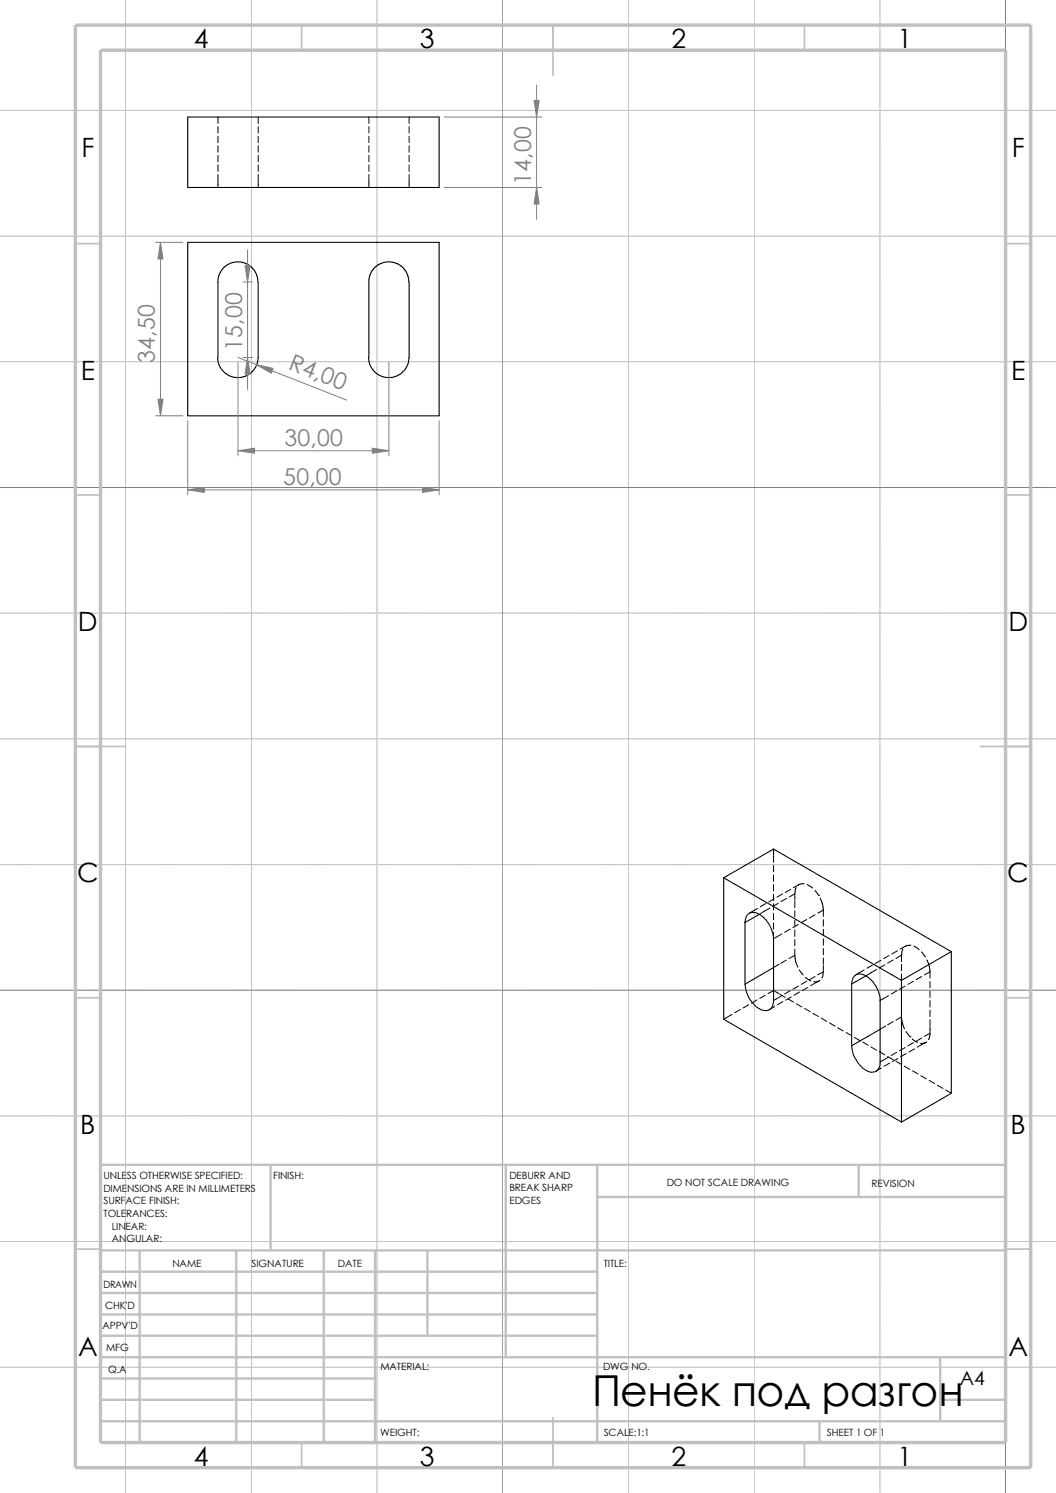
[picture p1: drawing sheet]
<svg xmlns="http://www.w3.org/2000/svg" width="210mm" height="297mm" viewBox="0 0 210 297" stroke-linecap="round" stroke-linejoin="round" font-family="sans-serif">
<g fill="none" stroke="#e6e6db" stroke-width=".2">
<path d="M25 0v297M50 0v297M75 0v297M100 0v297M125 0v297M150 0v297M175 0v297M200 0v297M0 22h210M0 47h210M0 72h210M0 97h210"/>
<path d="M0 122h210M0 147h210M0 172h210M0 197h210M0 222h210M0 247h210M0 272h210"/>
</g>
<g fill="none" stroke="#c0c0c0" stroke-width=".2">
<path d="M25 0v297M50 0v297M75 0v297M125 0v297M150 0v297M175 0v297M0 22h210M0 47h210M0 72h210M0 122h210M0 147h210M0 172h210"/>
<path d="M0 222h210M0 247h210M0 272h210"/>
</g>
<g fill="none" stroke="#808080" stroke-width=".2">
<path d="M100 0v297M106.7 16.9v26.7M200 0v297M88.3 23.3h19.4M88.3 37.3h19.4M30.9 48.2h5.5M31.9 48.2v34.5M48.3 56.1h1.9M49.2 49.7v27.8M47.3 71.1l21.6 8.5M47.3 72.1v18.6M48.3 71.1h1.9"/>
<path d="M77.3 72.1v18.6M0 97h210M30.9 82.7h5.5M37.3 83.7v14.8M37.3 97.5h50M47.3 89.7h30M87.3 83.7v14.8M0 197h210"/>
</g>
<g fill="none" stroke="#c0c0c0" stroke-width=".34">
<path d="M60 5v5M110 5v10M160 5v5M15 48.5h5M200 48.5h5M15 98.5h5M200 98.5h5M15 148.5h10M195 148.5h10M15 198.5h5M200 198.5h5M15 248.5h5"/>
<path d="M200 248.5h5M60 287v5M110 282v10M160 287v5"/>
</g>
<g fill="none" stroke="#c0c0c0" stroke-width=".47">
<path d="M53.8 231.7v17.1M100.6 231.7v38.3M118.8 231.7v55.3M118.8 238.1h81.2M170.8 231.7v6.4M200 231.7h-180v55.3M20 248.8h180M20 253h98.8M20 257.2h98.8M27.8 248.8v38.2M47 248.8v38.2M64.4 248.8v38.2"/>
<path d="M74.6 248.8v38.2M85 248.8v16.9M20 270h180M20 274.2h54.6M20 278.5h54.6M20 261.5h98.8M20 265.7h98.8M187 278.5h13M187 270v12.7M20 282.7h180M163 282.7v4.3"/>
</g>
<path d="M15 5h190v287h-190zM20 10h180v277h-180z" fill="none" stroke="#c0c0c0" stroke-width=".68" stroke-linecap="butt"/>
<g fill="none" stroke="#000" stroke-width=".2">
<path d="M43.3 23.3v1.3M43.3 25.2v1.3M43.3 27.1v1.3M43.3 29v1.3M43.3 30.9v1.3M43.3 32.8v1.3M43.3 34.7v2.6M51.4 23.3v1.3M51.4 25.2v1.3M51.4 27.1v1.3M51.4 29v1.3M51.4 30.9v1.3"/>
<path d="M51.4 32.8v1.3M51.4 34.7v2.6M73.4 23.3v1.3M73.4 25.2v1.3M73.4 27.1v1.3M73.4 29v1.3M73.4 30.9v1.3M73.4 32.8v1.3M73.4 34.7v2.6M81.4 23.3v1.3M81.4 25.2v1.3M81.4 27.1v1.3"/>
<path d="M81.4 29v1.3M81.4 30.9v1.3M81.4 32.8v1.3M81.4 34.7v2.6M152.3 179.7l-1.1 .7M153.8 168.9v1.3M153.8 170.3v1.2M153.8 172.2v1.2M153.8 174.1v1.2M153.8 176v1.2M153.8 177.9v1.3M153.8 179.8v1.3"/>
<path d="M154 178.8l-1.1 .7M154.8 179.7l-1.1 .6M155.6 177.8l-1.1 .7M156.4 178.7l-1.1 .7M157.3 176.9l-1.1 .6M158.1 177.8v1.3M158.1 179.3v1.3M158.1 177.8l-1.1 .6M158.3 176.6l-.2 1.2M158.9 176l-1.1 .6M159.9 175.8l-1.2 .3M160.5 176l1.1 .7"/>
<path d="M162.1 177.1l.7 1M162.8 178.1h.1M163.1 178.7l.5 1.3 .1 1.1M148.9 199.9l-1.1 .6M150.5 198.9l-1.1 .7M150.7 180.7l-1.7 1M152.2 198l-1.1 .6M152.7 197.7l1.1-.7 1.1 .7M153.1 180.6l-2.1 1.3M153.8 181.7v1.3M153.8 183.6v1.3M153.8 185.5v1.3"/>
<path d="M154.9 191.9l-1.1 .6M155.1 197.8l1.1 .6M155.5 185.8l-1.7 .9M155.5 198.1l-1.7 .9M155.7 199.3l-1.1 .6M156.4 191l-1.1 .6M156.7 198.7l1.1 .6M157.1 184.8l-1.1 .7M157.1 197.1l-1.1 .6M157.4 198.3l-1.1 .7M158.1 181.2v1.3M158.1 183.1v1.3"/>
<path d="M158.1 185v1.3M158.1 186.9v1.3M158.1 188.8v1.3M158.1 190.1l.1 1.1 .5 1.2M158.1 190.1l-1.2 .6M158.4 199.7l1.1 .6M158.8 183.9l-1.1 .6M158.8 196.2l-1.1 .6M159 193l.7 1M159 197.4l-1.1 .6M160.1 194.4l1.1 .7M160.4 182.9l-1.1 .7"/>
<path d="M160.4 195.2l-1.1 .6M160.7 196.4l-1.1 .7M162.1 182l-1.1 .6M162.1 194.3l-1.1 .6M162.9 195.2l-1.7 .9M163 195v.1M163 195.1l-.4 .2h-.8M163.7 181.1l-1.1 .6M163.7 181.1v1.2M163.7 183v1.2M163.7 184.9v1.2M163.7 186.8v1.2"/>
<path d="M163.7 188.7v1.2M163.7 190.6v1.3M163.7 192.1v1.2M163.7 193.3l-1.1 .6M163.7 193.3l-.1 1-.2 .2M171.9 193l-1.7 .9M173.5 192l-1.1 .6M174.3 192.9l-2.1 1.2M175.2 191.1l-1.1 .6M176 191.9l-1.1 .7M176.7 198.1l-1.7 .9M176.8 190.1l-1.1 .6"/>
<path d="M177.6 191l-1.1 .6M178.4 197.1l-1.2 .6M178.5 189.1l-1.1 .7M179.3 190v1.3M179.3 191.9v1.2M179.3 193.8v1.2M179.3 190l-1.1 .7M179.5 188.8l-.2 1.2M180 196.2l-1.1 .6M180.1 188.2l-1.1 .6M181.1 188l-.6 .1-.5 .2M181.7 195.2l-1.1 .6"/>
<path d="M181.8 188.2l1 .7M183.3 189.4l.7 1M183.3 194.3l-1.1 .6M184.3 191l.7 2v1.6M185 193.3l-1.1 .6M185 195.2v1.3M185 197.1v1.3M185 199.1v1.2M145.6 201.8l-1.7 .9M147.2 200.8l-1.1 .7M154.1 200.2l-1.1 .7M160 200.6l1.1 .7"/>
<path d="M161.7 201.6l1.1 .6M163.3 202.5l1.1 .7M165 203.5l1.1 .6M166.6 204.5l1.1 .6M168.3 205.4l1.1 .6M169.9 206.4l1.1 .6M171.6 207.3l1.1 .6M173.2 208.3l1.1 .6M174.9 209.2l1.1 .6M175.3 212.5l-1.1 .6M176.1 204.1l-1.1 .7M176.5 210.2l1.1 .6"/>
<path d="M176.7 210.3l-1.7 .9M176.9 211.5l-1.1 .6M177.6 203.2l-1.1 .7M178.2 202.9l1.1-.6 .2 1.2 .4 1.2M178.2 211.1l1.1 .7M178.4 209.3l-1.2 .7M178.6 210.6l-1.1 .6M179.8 212.1l1.1 .6M180 208.4l-1.1 .6M180.2 205.2l.8 1M180.2 209.6l-1.1 .6M181 206.2h.1"/>
<path d="M181.4 206.7l1.1 .6M181.5 213l1.1 .7M181.7 207.4l-1.1 .7M181.9 208.7l-1.1 .6M183.1 214l1.1 .6M183.3 206.5l-1.1 .6M184.1 207.4l-1.7 .9M184.3 207.3l-.3 .2-.9 .1M184.8 214.9l1.1 .7M185 201v1.2M185 202.9v1.2M185 204.3v1.6l-.3 .9"/>
<path d="M185 205.6l-1.1 .6M186.4 215.9l1.1 .6M188.1 216.8l1.1 .7"/>
</g>
<g fill="none" stroke="#000" stroke-width=".21">
<path d="M37.3 23.3h50v14h-50zM37.3 48.2h50v34.5h-50zM51.3 56.1l-.2-1.2-.6-1.2-.8-.9-1.3-.6-1.1-.1-1.4 .2-.9 .5-1.1 1.2-.6 1.5v15.6M51.4 56.1v15l-.2 1-.4 1-1 1.2-1.1 .6-1.4 .2-1-.1-1-.4-1.1-1-.7-1.1-.2-1.4M73.3 71.1l.2 1.4 1 1.5 1.4 .9 .9 .2 1.5-.1 1.5-.7 1-1.2 .4-1 .2-1-.1-15.6-.3-1-.7-1-.9-.8-1-.5-1.6-.1-1.6 .6-1.1 1-.6 1.2-.1 .6v15.6M143.9 174.6v28.2l35.4 20.4M143.9 174.6l35.4 20.4M143.9 174.6l9.9-5.7 35.4 20.4M148.2 183.5v12.3M148.2 183.5a1.68 1.68 0 0 1 2.2-1.9 6.1 6.1 0 0 1 3.4 5.2v12.3a1.73 1.73 0 0 1-.8 1.8 1.73 1.73 0 0 1-2-.2 6.1 6.1 0 0 1-2.8-4.9M151 181.9l-2.8 1.6M153.8 192.5l-5.6 3.3"/>
<path d="M169.4 195.7v12.3M169.4 195.7a1.74 1.74 0 0 1 .8-1.7 1.74 1.74 0 0 1 2 .1 6.1 6.1 0 0 1 2.8 5v12.2a1.73 1.73 0 0 1-.8 1.8 1.73 1.73 0 0 1-2-.2 6.6 6.6 0 0 1-2.8-4.9M172.2 194.1l-2.8 1.6M179.3 195v28.2M189.2 189.3l-9.9 5.7M189.2 189.3v28.2l-9.9 5.7M175 204.8l-5.6 3.2"/>
</g>
<g fill="#808080" stroke="#808080" stroke-width=".2">
<path d="M106.2 20h1l-.5 3.3z"/>
<path d="M106.7 37.3l.5 3.3h-1z"/>
<path d="M47.3 89.7l3.3-.5v1z"/>
<path d="M51.1 72.6l3.2 .7-.3 1z"/>
<path d="M74 89.2l3.3 .5-3.3 .5z"/>
<path d="M31.9 48.2l.5 3.3h-1z"/>
<path d="M37.3 97.5l3.3-.6v1.1z"/>
<path d="M31.4 79.4h1l-.5 3.3z"/>
<path d="M84 96.9l3.3 .6-3.3 .5z"/>
<path d="M48.7 52.8h1l-.5 3.3z"/>
<path d="M49.2 71.1l.5 3.3h-1z"/>
</g>
<text font-size="8.5" x="117.8" y="279.7">Пенёк под разгон</text>
<g font-size="5.3">
<text x="38.5" y="9.6">4</text>
<text x="83.5" y="9.6">3</text>
<text x="133.5" y="9.6">2</text>
<text x="178.5" y="9.6">1</text>
<text x="16.2" y="31.3">F</text>
<text x="201.2" y="31.3">F</text>
<text x="16" y="75.6">E</text>
<text x="201.1" y="75.6">E</text>
<text x="15.5" y="125.6">D</text>
<text x="200.6" y="125.6">D</text>
<text x="15.3" y="175.6">C</text>
<text x="200.3" y="175.6">C</text>
<text x="16" y="225.6">B</text>
<text x="201" y="225.6">B</text>
<text x="15.5" y="269.8">A</text>
<text x="200.5" y="269.8">A</text>
<text x="38.5" y="291.6">4</text>
<text x="83.5" y="291.6">3</text>
<text x="133.5" y="291.6">2</text>
<text x="178.5" y="291.6">1</text>
</g>
<g font-size="4.6" fill="#808080">
<text x="105.6" y="36.8" transform="rotate(-90 105.6 36.8)">14,00</text>
<text x="48.1" y="69.8" transform="rotate(-90 48.1 69.8)">15,00</text>
<text x="30.8" y="72.1" transform="rotate(-90 30.8 72.1)">34,50</text>
<text x="57.2" y="73.4" transform="rotate(21 57.2 73.4)">R4,00</text>
<text x="56.6" y="88.7">30,00</text>
<text x="56.3" y="96.5">50,00</text>
</g>
<text font-size="3.9" x="190.9" y="275.5">A4</text>
<g font-size="2">
<text x="20.6" y="234.6">UNLESS OTHERWISE SPECIFIED:</text>
<text x="20.6" y="237.1">DIMENSIONS ARE IN MILLIMETERS</text>
<text x="20.6" y="239.6">SURFACE FINISH:</text>
<text x="54.4" y="234.6">FINISH:</text>
<text x="101.3" y="239.5">EDGES</text>
<text x="101.3" y="234.5">DEBURR AND</text>
<text x="101.3" y="237">BREAK SHARP</text>
<text x="132.6" y="236">DO NOT SCALE DRAWING</text>
<text x="173.3" y="236.2">REVISION</text>
<text x="20.6" y="242.1">TOLERANCES:</text>
<text x="22.2" y="244.6">LINEAR:</text>
<text x="22.2" y="247.1">ANGULAR:</text>
<text x="50" y="252">SIGNATURE</text>
<text x="67.2" y="252">DATE</text>
<text x="120.1" y="252">TITLE:</text>
<text x="20.6" y="256.2">DRAWN</text>
<text x="34.3" y="252.1">NAME</text>
<text x="20.9" y="260.4">CHK'D</text>
<text x="20.4" y="264.5">APPV'D</text>
<text x="21.1" y="268.8">MFG</text>
<text x="21.5" y="273.1">Q.A</text>
<text x="75.6" y="272.5">MATERIAL:</text>
<text x="119.9" y="272.5">DWG NO.</text>
<text x="75.6" y="285.6">WEIGHT:</text>
<text x="120.1" y="285.6">SCALE:1:1</text>
<text x="164.5" y="285.6">SHEET 1 OF 1</text>
</g>
</svg>
